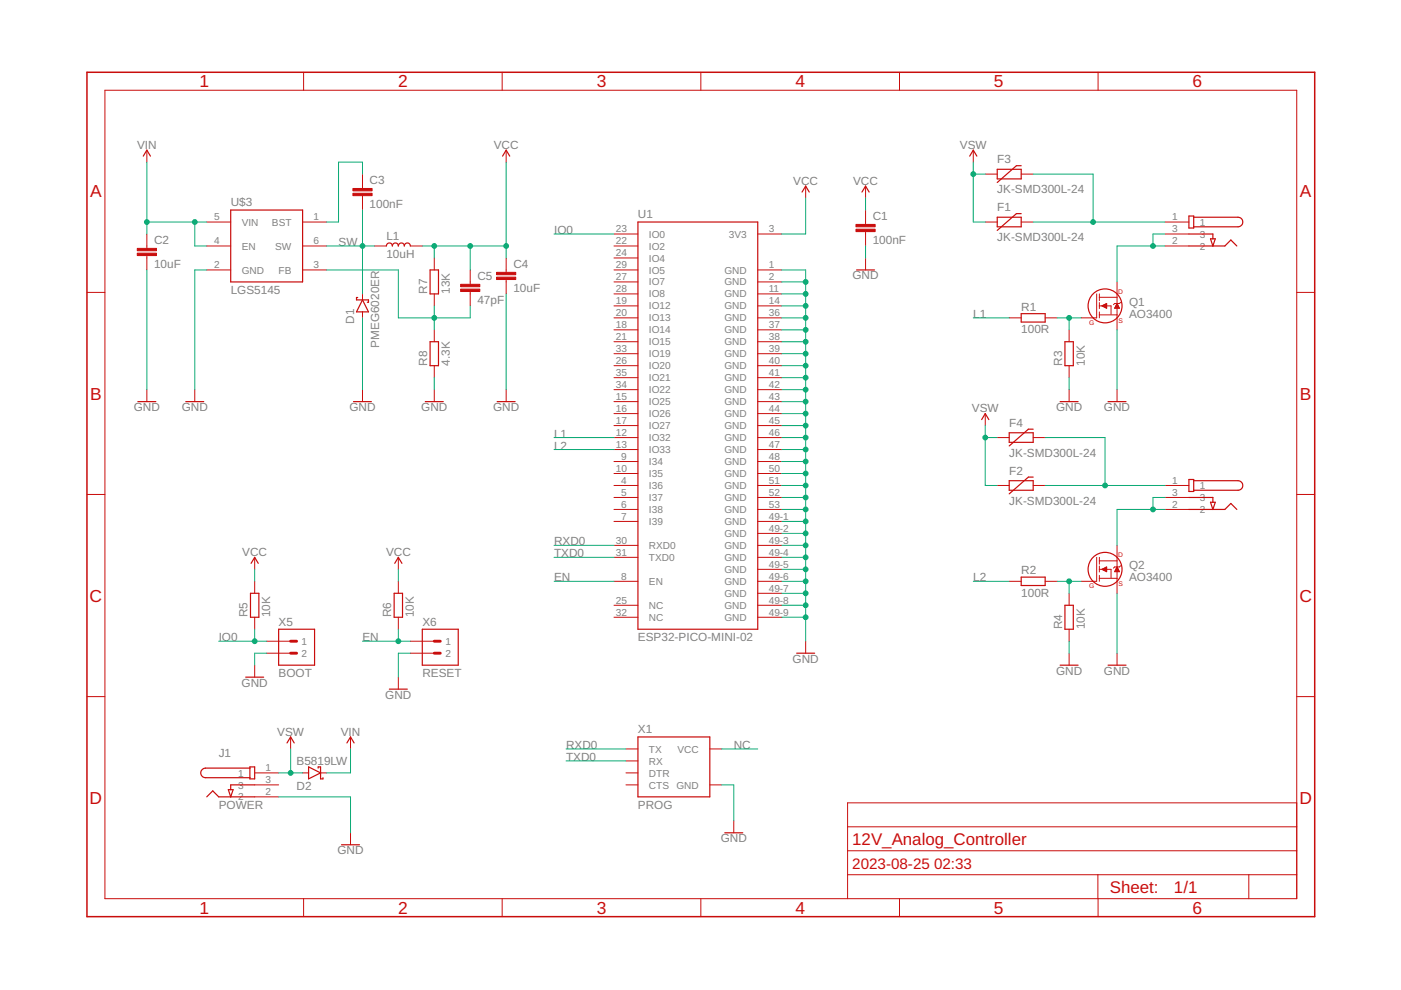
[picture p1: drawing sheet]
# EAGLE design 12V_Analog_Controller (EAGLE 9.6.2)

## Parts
C1  100nF  CAPC0603  [C0603]
C2  10uF  CAPC0603  [C0603]
C3  100nF  CAPC0603  [C0603]
C4  10uF  CAPC0603  [C0603]
C5  47pF  CAPC0603  [C0603]
D1  PMEG6020ER  DIODE-SCHOTTKYSOD123FL  [SOD-123FL]
D2  B5819LW  DIODE-SCHOTTKYSOD-123  [SOD-123]
F1  JK-SMD300L-24  PTCJK-SMD300  [JK-SMD300]
F2  JK-SMD300L-24  PTCJK-SMD300  [JK-SMD300]
F3  JK-SMD300L-24  PTCJK-SMD300  [JK-SMD300]
F4  JK-SMD300L-24  PTCJK-SMD300  [JK-SMD300]
J1  POWER  XKB-DC-005-5A-2.0  [XKB-DC-005-5A-2.0]
L1  10uH  IND-YJYCOIN-YNR4062  [YJYCOIN-YNR4062]
Q1  AO3400  MOSFET-NCHSOT23-3  [SOT23-3]
Q2  AO3400  MOSFET-NCHSOT23-3  [SOT23-3]
R1  100R  RESISTOR0603  [R0603]
R2  100R  RESISTOR0603  [R0603]
R3  10K  RESISTOR0603  [R0603]
R4  10K  RESISTOR0603  [R0603]
R5  10K  RESISTOR0603  [R0603]
R6  10K  RESISTOR0603  [R0603]
R7  13K  RESISTOR0603  [R0603]
R8  4.3K  RESISTOR0603  [R0603]
U1  ESP32-PICO-MINI-02  [ESP32-PICO-MINI-02]
U$3  LGS5145  LEGEND-SI-LGS5145  [SOT23-6]
X1  PROG  HEADER-FTDI232  [FTDI232-1X06]
X2  L1  XKB-DC-005-5A-2.0  [XKB-DC-005-5A-2.0]
X3  L2  XKB-DC-005-5A-2.0  [XKB-DC-005-5A-2.0]
X5  BOOT  HEADER-1X02-2.54  [1X02-2.54]
X6  RESET  HEADER-1X02-2.54  [1X02-2.54]

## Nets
EN: R6.1 U1.8(EN) X6.1
GND: C1.2 C2.2 C4.2 D1.A J1.2 Q1.2(S) Q2.2(S) R3.1 R4.1 R8.1 U1.1(GND) U1.2(GND) U1.11(GND) U1.14(GND) U1.36(GND) U1.37(GND) U1.38(GND) U1.39(GND) U1.40(GND) U1.41(GND) U1.42(GND) U1.43(GND) U1.44(GND) U1.45(GND) U1.46(GND) U1.47(GND) U1.48(GND) U1.49-1(GND) U1.49-2(GND) U1.49-3(GND) U1.49-4(GND) U1.49-5(GND) U1.49-6(GND) U1.49-7(GND) U1.49-8(GND) U1.49-9(GND) U1.50(GND) U1.51(GND) U1.52(GND) U1.53(GND) U$3.2(GND) X1.GND X5.2 X6.2
IO0: R5.1 U1.23(IO0) X5.1
L1: R1.1 U1.12(IO32)
L2: R2.1 U1.13(IO33)
N$1: Q1.3(D) X2.2 X2.3
N$2: Q2.3(D) X3.2 X3.3
N$3: Q2.1(G) R2.2 R4.2
N$4: Q1.1(G) R1.2 R3.2
N$5: F1.B F3.B X2.1
N$6: F2.B F4.B X3.1
N$7: C3.1 U$3.1(BST)
N$10: C5.2 R7.1 R8.2 U$3.3(FB)
NC: X1.VCC
RXD0: U1.30(RXD0) X1.TX
SW: C3.2 D1.C L1.1 U$3.6(SW)
TXD0: U1.31(TXD0) X1.RX
VCC: C1.1 C4.1 C5.1 L1.2 R5.2 R6.2 R7.2 U1.3(3V3)
VIN: C2.1 D2.C U$3.4(EN) U$3.5(VIN)
VSW: D2.A F1.A F2.A F3.A F4.A J1.1
Unconnected: J1.3 U1.4(I36) U1.5(I37) U1.6(I38) U1.7(I39) U1.9(I34) U1.10(I35) U1.15(IO25) U1.16(IO26) U1.17(IO27) U1.18(IO14) U1.19(IO12) U1.20(IO13) U1.21(IO15) U1.22(IO2) U1.24(IO4) U1.25(NC) U1.26(IO20) U1.27(IO7) U1.28(IO8) U1.29(IO5) U1.32(NC) U1.33(IO19) U1.34(IO22) U1.35(IO21) X1.CTS X1.DTR
